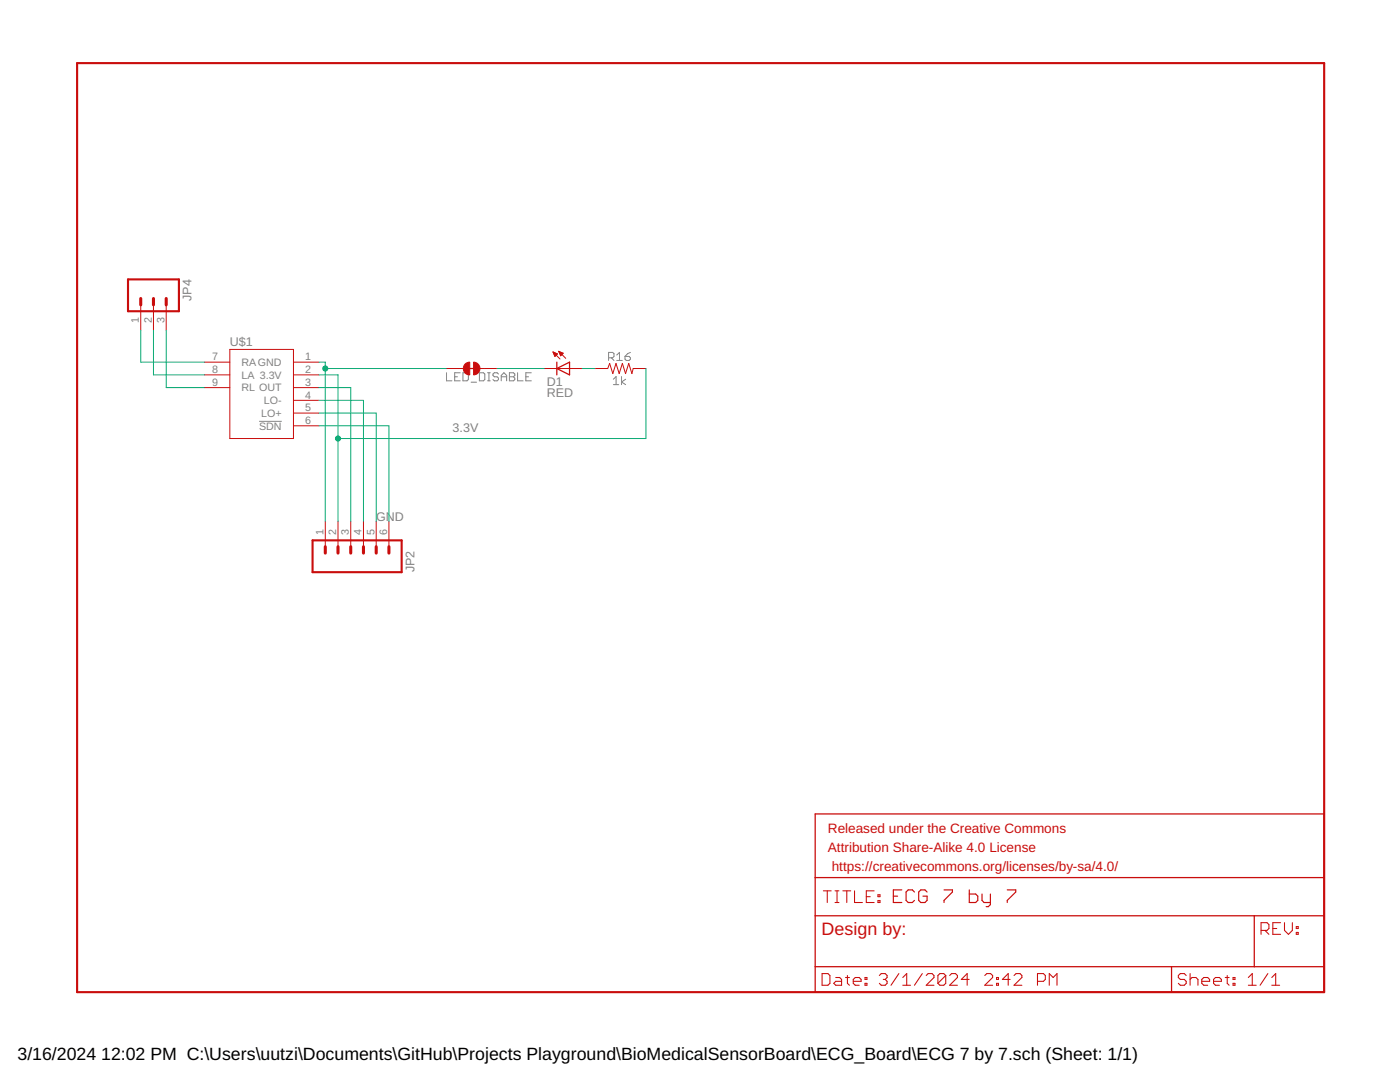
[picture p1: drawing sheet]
<?xml version="1.0" encoding="utf-8"?>
<!DOCTYPE eagle SYSTEM "eagle.dtd">
<!--
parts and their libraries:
SparkFun-Connectors: Licensing: CC v3.0 Share-Alike You are welcome to use this library for commercial purposes.
SparkFun-Jumpers: Licensing: Creative Commons ShareAlike 4.0 International - https://creativecommons.org/licenses/by-sa/4.0
-->
<eagle version="9.6.2">
<drawing>
<settings>
<setting alwaysvectorfont="no"/>
<setting keepoldvectorfont="yes"/>
<setting verticaltext="up"/>
</settings>
<grid distance="0.05" unitdist="inch" unit="inch" style="lines" multiple="1" display="no" altdistance="0.01" altunitdist="inch" altunit="inch"/>
<schematic xreflabel="%F%N/%S.%C%R" xrefpart="/%S.%C%R">
<libraries>
<library name="SparkFun-Connectors">
<symbols>
<symbol name="M06">
<wire x1="1.27" y1="-7.62" x2="-5.08" y2="-7.62" width="0.4064" layer="94"/>
<wire x1="-1.27" y1="0" x2="0" y2="0" width="0.6096" layer="94"/>
<wire x1="-1.27" y1="-2.54" x2="0" y2="-2.54" width="0.6096" layer="94"/>
<wire x1="-1.27" y1="-5.08" x2="0" y2="-5.08" width="0.6096" layer="94"/>
<wire x1="-5.08" y1="10.16" x2="-5.08" y2="-7.62" width="0.4064" layer="94"/>
<wire x1="1.27" y1="-7.62" x2="1.27" y2="10.16" width="0.4064" layer="94"/>
<wire x1="-5.08" y1="10.16" x2="1.27" y2="10.16" width="0.4064" layer="94"/>
<wire x1="-1.27" y1="5.08" x2="0" y2="5.08" width="0.6096" layer="94"/>
<wire x1="-1.27" y1="2.54" x2="0" y2="2.54" width="0.6096" layer="94"/>
<wire x1="-1.27" y1="7.62" x2="0" y2="7.62" width="0.6096" layer="94"/>
<text x="-5.08" y="-10.16" size="1.778" layer="96">&gt;VALUE</text>
<text x="-5.08" y="10.922" size="1.778" layer="95">&gt;NAME</text>
<pin name="1" x="5.08" y="-5.08" visible="pad" length="middle" direction="pas" swaplevel="1" rot="R180"/>
<pin name="2" x="5.08" y="-2.54" visible="pad" length="middle" direction="pas" swaplevel="1" rot="R180"/>
<pin name="3" x="5.08" y="0" visible="pad" length="middle" direction="pas" swaplevel="1" rot="R180"/>
<pin name="4" x="5.08" y="2.54" visible="pad" length="middle" direction="pas" swaplevel="1" rot="R180"/>
<pin name="5" x="5.08" y="5.08" visible="pad" length="middle" direction="pas" swaplevel="1" rot="R180"/>
<pin name="6" x="5.08" y="7.62" visible="pad" length="middle" direction="pas" swaplevel="1" rot="R180"/>
</symbol>
<symbol name="M03">
<wire x1="3.81" y1="-5.08" x2="-2.54" y2="-5.08" width="0.4064" layer="94"/>
<wire x1="1.27" y1="2.54" x2="2.54" y2="2.54" width="0.6096" layer="94"/>
<wire x1="1.27" y1="0" x2="2.54" y2="0" width="0.6096" layer="94"/>
<wire x1="1.27" y1="-2.54" x2="2.54" y2="-2.54" width="0.6096" layer="94"/>
<wire x1="-2.54" y1="5.08" x2="-2.54" y2="-5.08" width="0.4064" layer="94"/>
<wire x1="3.81" y1="-5.08" x2="3.81" y2="5.08" width="0.4064" layer="94"/>
<wire x1="-2.54" y1="5.08" x2="3.81" y2="5.08" width="0.4064" layer="94"/>
<text x="-2.54" y="-7.62" size="1.778" layer="96">&gt;VALUE</text>
<text x="-2.54" y="5.842" size="1.778" layer="95">&gt;NAME</text>
<pin name="1" x="7.62" y="-2.54" visible="pad" length="middle" direction="pas" swaplevel="1" rot="R180"/>
<pin name="2" x="7.62" y="0" visible="pad" length="middle" direction="pas" swaplevel="1" rot="R180"/>
<pin name="3" x="7.62" y="2.54" visible="pad" length="middle" direction="pas" swaplevel="1" rot="R180"/>
</symbol>
</symbols>
<devicesets>
<deviceset name="M06" prefix="JP" uservalue="yes">
<gates>
<gate name="G$1" symbol="M06" x="-2.54" y="0"/>
</gates>
<devices>
<device name="SIP" package="1X06">
<connects>
<connect gate="G$1" pin="1" pad="1"/>
<connect gate="G$1" pin="2" pad="2"/>
<connect gate="G$1" pin="3" pad="3"/>
<connect gate="G$1" pin="4" pad="4"/>
<connect gate="G$1" pin="5" pad="5"/>
<connect gate="G$1" pin="6" pad="6"/>
</connects>
<technologies>
<technology name=""/>
</technologies>
</device>
<device name="POLAR" package="MOLEX-1X6">
<connects>
<connect gate="G$1" pin="1" pad="1"/>
<connect gate="G$1" pin="2" pad="2"/>
<connect gate="G$1" pin="3" pad="3"/>
<connect gate="G$1" pin="4" pad="4"/>
<connect gate="G$1" pin="5" pad="5"/>
<connect gate="G$1" pin="6" pad="6"/>
</connects>
<technologies>
<technology name=""/>
</technologies>
</device>
<device name="RA" package="MOLEX-1X6-RA">
<connects>
<connect gate="G$1" pin="1" pad="1"/>
<connect gate="G$1" pin="2" pad="2"/>
<connect gate="G$1" pin="3" pad="3"/>
<connect gate="G$1" pin="4" pad="4"/>
<connect gate="G$1" pin="5" pad="5"/>
<connect gate="G$1" pin="6" pad="6"/>
</connects>
<technologies>
<technology name=""/>
</technologies>
</device>
<device name="SMD" package="1X06-SMD">
<connects>
<connect gate="G$1" pin="1" pad="1"/>
<connect gate="G$1" pin="2" pad="2"/>
<connect gate="G$1" pin="3" pad="3"/>
<connect gate="G$1" pin="4" pad="4"/>
<connect gate="G$1" pin="5" pad="5"/>
<connect gate="G$1" pin="6" pad="6"/>
</connects>
<technologies>
<technology name=""/>
</technologies>
</device>
<device name="LOCK" package="1X06_LOCK">
<connects>
<connect gate="G$1" pin="1" pad="1"/>
<connect gate="G$1" pin="2" pad="2"/>
<connect gate="G$1" pin="3" pad="3"/>
<connect gate="G$1" pin="4" pad="4"/>
<connect gate="G$1" pin="5" pad="5"/>
<connect gate="G$1" pin="6" pad="6"/>
</connects>
<technologies>
<technology name=""/>
</technologies>
</device>
<device name="LOCK_LONGPADS" package="1X06_LOCK_LONGPADS">
<connects>
<connect gate="G$1" pin="1" pad="1"/>
<connect gate="G$1" pin="2" pad="2"/>
<connect gate="G$1" pin="3" pad="3"/>
<connect gate="G$1" pin="4" pad="4"/>
<connect gate="G$1" pin="5" pad="5"/>
<connect gate="G$1" pin="6" pad="6"/>
</connects>
<technologies>
<technology name=""/>
</technologies>
</device>
<device name="POLAR_LOCK" package="MOLEX-1X6_LOCK">
<connects>
<connect gate="G$1" pin="1" pad="1"/>
<connect gate="G$1" pin="2" pad="2"/>
<connect gate="G$1" pin="3" pad="3"/>
<connect gate="G$1" pin="4" pad="4"/>
<connect gate="G$1" pin="5" pad="5"/>
<connect gate="G$1" pin="6" pad="6"/>
</connects>
<technologies>
<technology name=""/>
</technologies>
</device>
<device name="RA_LOCK" package="MOLEX-1X6-RA_LOCK">
<connects>
<connect gate="G$1" pin="1" pad="1"/>
<connect gate="G$1" pin="2" pad="2"/>
<connect gate="G$1" pin="3" pad="3"/>
<connect gate="G$1" pin="4" pad="4"/>
<connect gate="G$1" pin="5" pad="5"/>
<connect gate="G$1" pin="6" pad="6"/>
</connects>
<technologies>
<technology name=""/>
</technologies>
</device>
<device name="SIP_LOCK" package="1X06-SIP_LOCK">
<connects>
<connect gate="G$1" pin="1" pad="1"/>
<connect gate="G$1" pin="2" pad="2"/>
<connect gate="G$1" pin="3" pad="3"/>
<connect gate="G$1" pin="4" pad="4"/>
<connect gate="G$1" pin="5" pad="5"/>
<connect gate="G$1" pin="6" pad="6"/>
</connects>
<technologies>
<technology name=""/>
</technologies>
</device>
<device name="FEMALE_LOCK" package="1X06_FEMALE_LOCK.010">
<connects>
<connect gate="G$1" pin="1" pad="1"/>
<connect gate="G$1" pin="2" pad="2"/>
<connect gate="G$1" pin="3" pad="3"/>
<connect gate="G$1" pin="4" pad="4"/>
<connect gate="G$1" pin="5" pad="5"/>
<connect gate="G$1" pin="6" pad="6"/>
</connects>
<technologies>
<technology name=""/>
</technologies>
</device>
<device name="LONGPADS" package="1X06_LONGPADS">
<connects>
<connect gate="G$1" pin="1" pad="1"/>
<connect gate="G$1" pin="2" pad="2"/>
<connect gate="G$1" pin="3" pad="3"/>
<connect gate="G$1" pin="4" pad="4"/>
<connect gate="G$1" pin="5" pad="5"/>
<connect gate="G$1" pin="6" pad="6"/>
</connects>
<technologies>
<technology name=""/>
</technologies>
</device>
<device name="1X06-SMD_EDGE_FEMALE" package="1X06-SMD_EDGE">
<connects>
<connect gate="G$1" pin="1" pad="1"/>
<connect gate="G$1" pin="2" pad="2"/>
<connect gate="G$1" pin="3" pad="3"/>
<connect gate="G$1" pin="4" pad="4"/>
<connect gate="G$1" pin="5" pad="5"/>
<connect gate="G$1" pin="6" pad="6"/>
</connects>
<technologies>
<technology name=""/>
</technologies>
</device>
<device name="3.5MM-6" package="SCREWTERMINAL-3.5MM-6">
<connects>
<connect gate="G$1" pin="1" pad="1"/>
<connect gate="G$1" pin="2" pad="2"/>
<connect gate="G$1" pin="3" pad="3"/>
<connect gate="G$1" pin="4" pad="4"/>
<connect gate="G$1" pin="5" pad="5"/>
<connect gate="G$1" pin="6" pad="6"/>
</connects>
<technologies>
<technology name=""/>
</technologies>
</device>
<device name="SMDF" package="1X06-SMD-FEMALE">
<connects>
<connect gate="G$1" pin="1" pad="1"/>
<connect gate="G$1" pin="2" pad="2"/>
<connect gate="G$1" pin="3" pad="3"/>
<connect gate="G$1" pin="4" pad="4"/>
<connect gate="G$1" pin="5" pad="5"/>
<connect gate="G$1" pin="6" pad="6"/>
</connects>
<technologies>
<technology name=""/>
</technologies>
</device>
<device name="SMD-FEMALE-V2" package="1X06-SMD-FEMALE-V2">
<connects>
<connect gate="G$1" pin="1" pad="1"/>
<connect gate="G$1" pin="2" pad="2"/>
<connect gate="G$1" pin="3" pad="3"/>
<connect gate="G$1" pin="4" pad="4"/>
<connect gate="G$1" pin="5" pad="5"/>
<connect gate="G$1" pin="6" pad="6"/>
</connects>
<technologies>
<technology name=""/>
</technologies>
</device>
<device name="POGOPIN_HOLES_ONLY" package="1X06_HOLES_ONLY">
<connects>
<connect gate="G$1" pin="1" pad="1"/>
<connect gate="G$1" pin="2" pad="2"/>
<connect gate="G$1" pin="3" pad="3"/>
<connect gate="G$1" pin="4" pad="4"/>
<connect gate="G$1" pin="5" pad="5"/>
<connect gate="G$1" pin="6" pad="6"/>
</connects>
<technologies>
<technology name=""/>
</technologies>
</device>
<device name="SMD-STRAIGHT" package="1X06_SMD_STRAIGHT">
<connects>
<connect gate="G$1" pin="1" pad="1"/>
<connect gate="G$1" pin="2" pad="2"/>
<connect gate="G$1" pin="3" pad="3"/>
<connect gate="G$1" pin="4" pad="4"/>
<connect gate="G$1" pin="5" pad="5"/>
<connect gate="G$1" pin="6" pad="6"/>
</connects>
<technologies>
<technology name=""/>
</technologies>
</device>
<device name="SMD-STRAIGHT-ALT" package="1X06_SMD_STRAIGHT_ALT">
<connects>
<connect gate="G$1" pin="1" pad="1"/>
<connect gate="G$1" pin="2" pad="2"/>
<connect gate="G$1" pin="3" pad="3"/>
<connect gate="G$1" pin="4" pad="4"/>
<connect gate="G$1" pin="5" pad="5"/>
<connect gate="G$1" pin="6" pad="6"/>
</connects>
<technologies>
<technology name=""/>
</technologies>
</device>
<device name="SMD-STRAIGHT-COMBO" package="1X06_SMD_STRAIGHT_COMBO">
<connects>
<connect gate="G$1" pin="1" pad="1"/>
<connect gate="G$1" pin="2" pad="2"/>
<connect gate="G$1" pin="3" pad="3"/>
<connect gate="G$1" pin="4" pad="4"/>
<connect gate="G$1" pin="5" pad="5"/>
<connect gate="G$1" pin="6" pad="6"/>
</connects>
<technologies>
<technology name=""/>
</technologies>
</device>
<device name="VERNIER-ANALOG" package="BTA">
<connects>
<connect gate="G$1" pin="1" pad="1"/>
<connect gate="G$1" pin="2" pad="2"/>
<connect gate="G$1" pin="3" pad="3"/>
<connect gate="G$1" pin="4" pad="4"/>
<connect gate="G$1" pin="5" pad="5"/>
<connect gate="G$1" pin="6" pad="6"/>
</connects>
<technologies>
<technology name=""/>
</technologies>
</device>
<device name="VERNIER-DIGITAL" package="BTD">
<connects>
<connect gate="G$1" pin="1" pad="1"/>
<connect gate="G$1" pin="2" pad="2"/>
<connect gate="G$1" pin="3" pad="3"/>
<connect gate="G$1" pin="4" pad="4"/>
<connect gate="G$1" pin="5" pad="5"/>
<connect gate="G$1" pin="6" pad="6"/>
</connects>
<technologies>
<technology name=""/>
</technologies>
</device>
<device name="SMD_MALE" package="1X06_SMD_MALE">
<connects>
<connect gate="G$1" pin="1" pad="1"/>
<connect gate="G$1" pin="2" pad="2"/>
<connect gate="G$1" pin="3" pad="3"/>
<connect gate="G$1" pin="4" pad="4"/>
<connect gate="G$1" pin="5" pad="5"/>
<connect gate="G$1" pin="6" pad="6"/>
</connects>
<technologies>
<technology name="">
<attribute name="PROD_ID" value="CONN-11293"/>
</technology>
</technologies>
</device>
<device name="SMD-1MM" package="1X06-1MM">
<connects>
<connect gate="G$1" pin="1" pad="1"/>
<connect gate="G$1" pin="2" pad="2"/>
<connect gate="G$1" pin="3" pad="3"/>
<connect gate="G$1" pin="4" pad="4"/>
<connect gate="G$1" pin="5" pad="5"/>
<connect gate="G$1" pin="6" pad="6"/>
</connects>
<technologies>
<technology name=""/>
</technologies>
</device>
</devices>
</deviceset>
<deviceset name="M03" prefix="JP" uservalue="yes">
<gates>
<gate name="G$1" symbol="M03" x="-2.54" y="0"/>
</gates>
<devices>
<device name="PTH" package="1X03">
<connects>
<connect gate="G$1" pin="1" pad="1"/>
<connect gate="G$1" pin="2" pad="2"/>
<connect gate="G$1" pin="3" pad="3"/>
</connects>
<technologies>
<technology name=""/>
</technologies>
</device>
<device name="POLAR" package="MOLEX-1X3">
<connects>
<connect gate="G$1" pin="1" pad="1"/>
<connect gate="G$1" pin="2" pad="2"/>
<connect gate="G$1" pin="3" pad="3"/>
</connects>
<technologies>
<technology name=""/>
</technologies>
</device>
<device name="SCREW" package="SCREWTERMINAL-3.5MM-3">
<connects>
<connect gate="G$1" pin="1" pad="1"/>
<connect gate="G$1" pin="2" pad="2"/>
<connect gate="G$1" pin="3" pad="3"/>
</connects>
<technologies>
<technology name=""/>
</technologies>
</device>
<device name="LOCK" package="1X03_LOCK">
<connects>
<connect gate="G$1" pin="1" pad="1"/>
<connect gate="G$1" pin="2" pad="2"/>
<connect gate="G$1" pin="3" pad="3"/>
</connects>
<technologies>
<technology name=""/>
</technologies>
</device>
<device name="LOCK_LONGPADS" package="1X03_LOCK_LONGPADS">
<connects>
<connect gate="G$1" pin="1" pad="1"/>
<connect gate="G$1" pin="2" pad="2"/>
<connect gate="G$1" pin="3" pad="3"/>
</connects>
<technologies>
<technology name=""/>
</technologies>
</device>
<device name="POLAR_LOCK" package="MOLEX-1X3_LOCK">
<connects>
<connect gate="G$1" pin="1" pad="1"/>
<connect gate="G$1" pin="2" pad="2"/>
<connect gate="G$1" pin="3" pad="3"/>
</connects>
<technologies>
<technology name=""/>
</technologies>
</device>
<device name="SCREW_LOCK" package="SCREWTERMINAL-3.5MM-3_LOCK.007S">
<connects>
<connect gate="G$1" pin="1" pad="1"/>
<connect gate="G$1" pin="2" pad="2"/>
<connect gate="G$1" pin="3" pad="3"/>
</connects>
<technologies>
<technology name=""/>
</technologies>
</device>
<device name="1X03_NO_SILK" package="1X03_NO_SILK">
<connects>
<connect gate="G$1" pin="1" pad="1"/>
<connect gate="G$1" pin="2" pad="2"/>
<connect gate="G$1" pin="3" pad="3"/>
</connects>
<technologies>
<technology name=""/>
</technologies>
</device>
<device name="LONGPADS" package="1X03_LONGPADS">
<connects>
<connect gate="G$1" pin="1" pad="1"/>
<connect gate="G$1" pin="2" pad="2"/>
<connect gate="G$1" pin="3" pad="3"/>
</connects>
<technologies>
<technology name=""/>
</technologies>
</device>
<device name="JST-PTH" package="JST-3-PTH">
<connects>
<connect gate="G$1" pin="1" pad="1"/>
<connect gate="G$1" pin="2" pad="2"/>
<connect gate="G$1" pin="3" pad="3"/>
</connects>
<technologies>
<technology name="">
<attribute name="SKU" value="PRT-09915" constant="no"/>
</technology>
</technologies>
</device>
<device name="POGO_PIN_HOLES_ONLY" package="1X03_PP_HOLES_ONLY">
<connects>
<connect gate="G$1" pin="1" pad="1"/>
<connect gate="G$1" pin="2" pad="2"/>
<connect gate="G$1" pin="3" pad="3"/>
</connects>
<technologies>
<technology name=""/>
</technologies>
</device>
<device name="-SCREW-5MM" package="SCREWTERMINAL-5MM-3">
<connects>
<connect gate="G$1" pin="1" pad="1"/>
<connect gate="G$1" pin="2" pad="2"/>
<connect gate="G$1" pin="3" pad="3"/>
</connects>
<technologies>
<technology name=""/>
</technologies>
</device>
<device name="LOCK_NO_SILK" package="1X03_LOCK_NO_SILK">
<connects>
<connect gate="G$1" pin="1" pad="1"/>
<connect gate="G$1" pin="2" pad="2"/>
<connect gate="G$1" pin="3" pad="3"/>
</connects>
<technologies>
<technology name=""/>
</technologies>
</device>
<device name="JST-SMD" package="JST-3-SMD">
<connects>
<connect gate="G$1" pin="1" pad="1"/>
<connect gate="G$1" pin="2" pad="2"/>
<connect gate="G$1" pin="3" pad="3"/>
</connects>
<technologies>
<technology name=""/>
</technologies>
</device>
<device name="SMD" package="1X03-1MM-RA">
<connects>
<connect gate="G$1" pin="1" pad="1"/>
<connect gate="G$1" pin="2" pad="2"/>
<connect gate="G$1" pin="3" pad="3"/>
</connects>
<technologies>
<technology name=""/>
</technologies>
</device>
<device name="SMD_RA_FEMALE" package="1X03_SMD_RA_FEMALE">
<connects>
<connect gate="G$1" pin="1" pad="1"/>
<connect gate="G$1" pin="2" pad="2"/>
<connect gate="G$1" pin="3" pad="3"/>
</connects>
<technologies>
<technology name="">
<attribute name="PROD_ID" value="CONN-10926"/>
<attribute name="VALUE" value="1x3 RA Female .1&quot;"/>
</technology>
</technologies>
</device>
<device name="SMD_RA_MALE" package="1X03_SMD_RA_MALE">
<connects>
<connect gate="G$1" pin="1" pad="1"/>
<connect gate="G$1" pin="2" pad="2"/>
<connect gate="G$1" pin="3" pad="3"/>
</connects>
<technologies>
<technology name="">
<attribute name="PROD_ID" value="CONN-10925"/>
</technology>
</technologies>
</device>
<device name="SMD_RA_MALE_POST" package="1X03_SMD_RA_MALE_POST">
<connects>
<connect gate="G$1" pin="1" pad="1"/>
<connect gate="G$1" pin="2" pad="2"/>
<connect gate="G$1" pin="3" pad="3"/>
</connects>
<technologies>
<technology name=""/>
</technologies>
</device>
<device name="JST-PTH-VERT" package="JST-3-PTH-VERT">
<connects>
<connect gate="G$1" pin="1" pad="1"/>
<connect gate="G$1" pin="2" pad="2"/>
<connect gate="G$1" pin="3" pad="3"/>
</connects>
<technologies>
<technology name=""/>
</technologies>
</device>
</devices>
</deviceset>
</devicesets>
</library>
<library name="SparkFun-Jumpers">
<symbols>
<symbol name="SMT-JUMPER_2_NC_TRACE">
<wire x1="0.381" y1="0.635" x2="1.016" y2="0" width="1.27" layer="94" curve="-90" cap="flat"/>
<wire x1="1.016" y1="0" x2="0.381" y2="-0.635" width="1.27" layer="94" curve="-90" cap="flat"/>
<wire x1="-0.381" y1="-0.635" x2="-0.381" y2="0.635" width="1.27" layer="94" curve="-180" cap="flat"/>
<wire x1="2.54" y1="0" x2="1.651" y2="0" width="0.1524" layer="94"/>
<wire x1="-2.54" y1="0" x2="-1.651" y2="0" width="0.1524" layer="94"/>
<wire x1="-0.762" y1="0" x2="1.016" y2="0" width="0.254" layer="94"/>
<text x="-2.54" y="2.54" size="1.778" layer="95" font="vector">&gt;NAME</text>
<text x="-2.54" y="-2.54" size="1.778" layer="96" font="vector" align="top-left">&gt;VALUE</text>
<pin name="2" x="5.08" y="0" visible="off" length="short" direction="pas" swaplevel="1" rot="R180"/>
<pin name="1" x="-5.08" y="0" visible="off" length="short" direction="pas" swaplevel="1"/>
</symbol>
</symbols>
<devicesets>
<deviceset name="JUMPER-SMT_2_NC_TRACE" prefix="JP">
<gates>
<gate name="G$1" symbol="SMT-JUMPER_2_NC_TRACE" x="0" y="0"/>
</gates>
<devices>
<device name="_NO-SILK" package="SMT-JUMPER_2_NC_TRACE_NO-SILK">
<connects>
<connect gate="G$1" pin="1" pad="1"/>
<connect gate="G$1" pin="2" pad="2"/>
</connects>
<package3dinstances>
<package3dinstance package3d_urn="urn:adsk.eagle:package:39286/1"/>
</package3dinstances>
<technologies>
<technology name=""/>
</technologies>
</device>
<device name="_SILK" package="SMT-JUMPER_2_NC_TRACE_SILK">
<connects>
<connect gate="G$1" pin="1" pad="1"/>
<connect gate="G$1" pin="2" pad="2"/>
</connects>
<package3dinstances>
<package3dinstance package3d_urn="urn:adsk.eagle:package:39281/1"/>
</package3dinstances>
<technologies>
<technology name=""/>
</technologies>
</device>
</devices>
</deviceset>
</devicesets>
</library>
<library name="SparkFun-Resistors">
<symbols>
<symbol name="RESISTOR">
<wire x1="-2.54" y1="0" x2="-2.159" y2="1.016" width="0.1524" layer="94"/>
<wire x1="-2.159" y1="1.016" x2="-1.524" y2="-1.016" width="0.1524" layer="94"/>
<wire x1="-1.524" y1="-1.016" x2="-0.889" y2="1.016" width="0.1524" layer="94"/>
<wire x1="-0.889" y1="1.016" x2="-0.254" y2="-1.016" width="0.1524" layer="94"/>
<wire x1="-0.254" y1="-1.016" x2="0.381" y2="1.016" width="0.1524" layer="94"/>
<wire x1="0.381" y1="1.016" x2="1.016" y2="-1.016" width="0.1524" layer="94"/>
<wire x1="1.016" y1="-1.016" x2="1.651" y2="1.016" width="0.1524" layer="94"/>
<wire x1="1.651" y1="1.016" x2="2.286" y2="-1.016" width="0.1524" layer="94"/>
<wire x1="2.286" y1="-1.016" x2="2.54" y2="0" width="0.1524" layer="94"/>
<text x="0" y="1.524" size="1.778" layer="95" font="vector" align="bottom-center">&gt;NAME</text>
<text x="0" y="-1.524" size="1.778" layer="96" font="vector" align="top-center">&gt;VALUE</text>
<pin name="2" x="5.08" y="0" visible="off" length="short" direction="pas" swaplevel="1" rot="R180"/>
<pin name="1" x="-5.08" y="0" visible="off" length="short" direction="pas" swaplevel="1"/>
</symbol>
</symbols>
<devicesets>
<deviceset name="1KOHM" prefix="R">
<gates>
<gate name="G$1" symbol="RESISTOR" x="0" y="0"/>
</gates>
<devices>
<device name="-HORIZ-1/4W-1%" package="AXIAL-0.3">
<connects>
<connect gate="G$1" pin="1" pad="P$1"/>
<connect gate="G$1" pin="2" pad="P$2"/>
</connects>
<package3dinstances>
<package3dinstance package3d_urn="urn:adsk.eagle:package:39658/1"/>
</package3dinstances>
<technologies>
<technology name="">
<attribute name="PROD_ID" value="RES-12182"/>
<attribute name="VALUE" value="1k"/>
</technology>
</technologies>
</device>
<device name="-VERT-1/4W-1%" package="AXIAL-0.1">
<connects>
<connect gate="G$1" pin="1" pad="P$1"/>
<connect gate="G$1" pin="2" pad="P$2"/>
</connects>
<package3dinstances>
<package3dinstance package3d_urn="urn:adsk.eagle:package:39656/1"/>
</package3dinstances>
<technologies>
<technology name="">
<attribute name="PROD_ID" value="RES-12182"/>
<attribute name="VALUE" value="1k"/>
</technology>
</technologies>
</device>
<device name="-VERT_KIT-1/4W-1%" package="AXIAL-0.1-KIT">
<connects>
<connect gate="G$1" pin="1" pad="P$1"/>
<connect gate="G$1" pin="2" pad="P$2"/>
</connects>
<package3dinstances>
<package3dinstance package3d_urn="urn:adsk.eagle:package:39653/1"/>
</package3dinstances>
<technologies>
<technology name="">
<attribute name="PROD_ID" value="RES-12182"/>
<attribute name="VALUE" value="1k"/>
</technology>
</technologies>
</device>
<device name="-HORIZ_KIT-1/4W-1%" package="AXIAL-0.3-KIT">
<connects>
<connect gate="G$1" pin="1" pad="P$1"/>
<connect gate="G$1" pin="2" pad="P$2"/>
</connects>
<package3dinstances>
<package3dinstance package3d_urn="urn:adsk.eagle:package:39661/1"/>
</package3dinstances>
<technologies>
<technology name="">
<attribute name="PROD_ID" value="RES-12182"/>
<attribute name="VALUE" value="1k"/>
</technology>
</technologies>
</device>
<device name="-VERT-1/4W-5%" package="AXIAL-0.1">
<connects>
<connect gate="G$1" pin="1" pad="P$1"/>
<connect gate="G$1" pin="2" pad="P$2"/>
</connects>
<package3dinstances>
<package3dinstance package3d_urn="urn:adsk.eagle:package:39656/1"/>
</package3dinstances>
<technologies>
<technology name="">
<attribute name="PROD_ID" value="RES-08380"/>
<attribute name="VALUE" value="1k"/>
</technology>
</technologies>
</device>
<device name="-VERT_KIT-1/4W-5%" package="AXIAL-0.1-KIT">
<connects>
<connect gate="G$1" pin="1" pad="P$1"/>
<connect gate="G$1" pin="2" pad="P$2"/>
</connects>
<package3dinstances>
<package3dinstance package3d_urn="urn:adsk.eagle:package:39653/1"/>
</package3dinstances>
<technologies>
<technology name="">
<attribute name="PROD_ID" value="RES-08380"/>
<attribute name="VALUE" value="1k"/>
</technology>
</technologies>
</device>
<device name="-HORIZ-1/4W-5%" package="AXIAL-0.3">
<connects>
<connect gate="G$1" pin="1" pad="P$1"/>
<connect gate="G$1" pin="2" pad="P$2"/>
</connects>
<package3dinstances>
<package3dinstance package3d_urn="urn:adsk.eagle:package:39658/1"/>
</package3dinstances>
<technologies>
<technology name="">
<attribute name="PROD_ID" value="RES-08380"/>
<attribute name="VALUE" value="1k"/>
</technology>
</technologies>
</device>
<device name="-HORIZ_KIT-1/4W-5%" package="AXIAL-0.3-KIT">
<connects>
<connect gate="G$1" pin="1" pad="P$1"/>
<connect gate="G$1" pin="2" pad="P$2"/>
</connects>
<package3dinstances>
<package3dinstance package3d_urn="urn:adsk.eagle:package:39661/1"/>
</package3dinstances>
<technologies>
<technology name="">
<attribute name="PROD_ID" value="RES-08380"/>
<attribute name="VALUE" value="1k"/>
</technology>
</technologies>
</device>
<device name="-VERT-1/6W-5%" package="AXIAL-0.1">
<connects>
<connect gate="G$1" pin="1" pad="P$1"/>
<connect gate="G$1" pin="2" pad="P$2"/>
</connects>
<package3dinstances>
<package3dinstance package3d_urn="urn:adsk.eagle:package:39656/1"/>
</package3dinstances>
<technologies>
<technology name="">
<attribute name="PROD_ID" value="RES-09769"/>
<attribute name="VALUE" value="1k"/>
</technology>
</technologies>
</device>
<device name="-0603-1/10W-1%" package="0603">
<connects>
<connect gate="G$1" pin="1" pad="1"/>
<connect gate="G$1" pin="2" pad="2"/>
</connects>
<package3dinstances>
<package3dinstance package3d_urn="urn:adsk.eagle:package:39650/1"/>
</package3dinstances>
<technologies>
<technology name="">
<attribute name="PROD_ID" value="RES-07856"/>
<attribute name="VALUE" value="1k"/>
</technology>
</technologies>
</device>
</devices>
</deviceset>
</devicesets>
</library>
<library name="SparkFun-LED">
<symbols>
<symbol name="LED">
<wire x1="1.27" y1="0" x2="0" y2="-2.54" width="0.254" layer="94"/>
<wire x1="0" y1="-2.54" x2="-1.27" y2="0" width="0.254" layer="94"/>
<wire x1="1.27" y1="-2.54" x2="0" y2="-2.54" width="0.254" layer="94"/>
<wire x1="0" y1="-2.54" x2="-1.27" y2="-2.54" width="0.254" layer="94"/>
<wire x1="1.27" y1="0" x2="0" y2="0" width="0.254" layer="94"/>
<wire x1="0" y1="0" x2="-1.27" y2="0" width="0.254" layer="94"/>
<wire x1="0" y1="0" x2="0" y2="-2.54" width="0.1524" layer="94"/>
<wire x1="-2.032" y1="-0.762" x2="-3.429" y2="-2.159" width="0.1524" layer="94"/>
<wire x1="-1.905" y1="-1.905" x2="-3.302" y2="-3.302" width="0.1524" layer="94"/>
<text x="3.556" y="-4.572" size="1.778" layer="95" rot="R90">&gt;NAME</text>
<text x="5.715" y="-4.572" size="1.778" layer="96" rot="R90">&gt;VALUE</text>
<pin name="C" x="0" y="-5.08" visible="off" length="short" direction="pas" rot="R90"/>
<pin name="A" x="0" y="2.54" visible="off" length="short" direction="pas" rot="R270"/>
<polygon width="0.1524" layer="94">
<vertex x="-3.429" y="-2.159"/>
<vertex x="-3.048" y="-1.27"/>
<vertex x="-2.54" y="-1.778"/>
</polygon>
<polygon width="0.1524" layer="94">
<vertex x="-3.302" y="-3.302"/>
<vertex x="-2.921" y="-2.413"/>
<vertex x="-2.413" y="-2.921"/>
</polygon>
</symbol>
</symbols>
<devicesets>
<deviceset name="LED-RED" prefix="D" uservalue="yes">
<gates>
<gate name="G$1" symbol="LED" x="0" y="0"/>
</gates>
<devices>
<device name="0603" package="LED-0603">
<connects>
<connect gate="G$1" pin="A" pad="A"/>
<connect gate="G$1" pin="C" pad="C"/>
</connects>
<technologies>
<technology name="">
<attribute name="PROD_ID" value="DIO-00819"/>
<attribute name="VALUE" value="RED" constant="no"/>
</technology>
</technologies>
</device>
<device name="1206" package="LED-1206">
<connects>
<connect gate="G$1" pin="A" pad="A"/>
<connect gate="G$1" pin="C" pad="C"/>
</connects>
<technologies>
<technology name="">
<attribute name="PROD_ID" value="DIO-00809"/>
<attribute name="VALUE" value="RED" constant="no"/>
</technology>
</technologies>
</device>
<device name="LILYPAD" package="LED-1206">
<connects>
<connect gate="G$1" pin="A" pad="A"/>
<connect gate="G$1" pin="C" pad="C"/>
</connects>
<technologies>
<technology name="">
<attribute name="PROD_ID" value="DIO-09912"/>
<attribute name="VALUE" value="RED" constant="no"/>
</technology>
</technologies>
</device>
</devices>
</deviceset>
</devicesets>
</library>
<library name="SparkFun-Aesthetics">
<symbols>
<symbol name="FRAME-LETTER">
<wire x1="0" y1="185.42" x2="248.92" y2="185.42" width="0.4064" layer="94"/>
<wire x1="248.92" y1="185.42" x2="248.92" y2="0" width="0.4064" layer="94"/>
<wire x1="0" y1="185.42" x2="0" y2="0" width="0.4064" layer="94"/>
<wire x1="0" y1="0" x2="248.92" y2="0" width="0.4064" layer="94"/>
</symbol>
<symbol name="DOCFIELD">
<wire x1="0" y1="0" x2="71.12" y2="0" width="0.254" layer="94"/>
<wire x1="101.6" y1="15.24" x2="87.63" y2="15.24" width="0.254" layer="94"/>
<wire x1="0" y1="0" x2="0" y2="5.08" width="0.254" layer="94"/>
<wire x1="0" y1="5.08" x2="71.12" y2="5.08" width="0.254" layer="94"/>
<wire x1="0" y1="5.08" x2="0" y2="15.24" width="0.254" layer="94"/>
<wire x1="101.6" y1="15.24" x2="101.6" y2="5.08" width="0.254" layer="94"/>
<wire x1="71.12" y1="5.08" x2="71.12" y2="0" width="0.254" layer="94"/>
<wire x1="71.12" y1="5.08" x2="87.63" y2="5.08" width="0.254" layer="94"/>
<wire x1="71.12" y1="0" x2="101.6" y2="0" width="0.254" layer="94"/>
<wire x1="87.63" y1="15.24" x2="87.63" y2="5.08" width="0.254" layer="94"/>
<wire x1="87.63" y1="15.24" x2="0" y2="15.24" width="0.254" layer="94"/>
<wire x1="87.63" y1="5.08" x2="101.6" y2="5.08" width="0.254" layer="94"/>
<wire x1="101.6" y1="5.08" x2="101.6" y2="0" width="0.254" layer="94"/>
<wire x1="0" y1="15.24" x2="0" y2="22.86" width="0.254" layer="94"/>
<wire x1="101.6" y1="35.56" x2="0" y2="35.56" width="0.254" layer="94"/>
<wire x1="101.6" y1="35.56" x2="101.6" y2="22.86" width="0.254" layer="94"/>
<wire x1="0" y1="22.86" x2="101.6" y2="22.86" width="0.254" layer="94"/>
<wire x1="0" y1="22.86" x2="0" y2="35.56" width="0.254" layer="94"/>
<wire x1="101.6" y1="22.86" x2="101.6" y2="15.24" width="0.254" layer="94"/>
<text x="1.27" y="1.27" size="2.54" layer="94" font="vector">Date:</text>
<text x="12.7" y="1.27" size="2.54" layer="94" font="vector">&gt;LAST_DATE_TIME</text>
<text x="72.39" y="1.27" size="2.54" layer="94" font="vector">Sheet:</text>
<text x="86.36" y="1.27" size="2.54" layer="94" font="vector">&gt;SHEET</text>
<text x="88.9" y="11.43" size="2.54" layer="94" font="vector">REV:</text>
<text x="1.524" y="17.78" size="2.54" layer="94" font="vector">TITLE:</text>
<text x="15.494" y="17.78" size="2.7432" layer="94" font="vector">&gt;DRAWING_NAME</text>
<text x="2.54" y="31.75" size="1.9304" layer="94">Released under the Creative Commons</text>
<text x="2.54" y="27.94" size="1.9304" layer="94">Attribution Share-Alike 4.0 License</text>
<text x="2.54" y="24.13" size="1.9304" layer="94"> https://creativecommons.org/licenses/by-sa/4.0/</text>
<text x="1.27" y="11.43" size="2.54" layer="94">Design by:</text>
</symbol>
</symbols>
<devicesets>
<deviceset name="FRAME-LETTER" prefix="FRAME">
<gates>
<gate name="G$1" symbol="FRAME-LETTER" x="0" y="0"/>
<gate name="V" symbol="DOCFIELD" x="147.32" y="0" addlevel="must"/>
</gates>
<devices>
<device name="" package="CREATIVE_COMMONS">
<package3dinstances>
<package3dinstance package3d_urn="urn:adsk.eagle:package:37121/1"/>
</package3dinstances>
<technologies>
<technology name=""/>
</technologies>
</device>
<device name="NO_PACKAGE" package="DUMMY">
<package3dinstances>
<package3dinstance package3d_urn="urn:adsk.eagle:package:37104/1"/>
</package3dinstances>
<technologies>
<technology name="">
<attribute name="DESIGNER" value="Nobody" constant="no"/>
<attribute name="VERSION" value="v01" constant="no"/>
</technology>
</technologies>
</device>
</devices>
</deviceset>
</devicesets>
</library>
<library name="SPARK_ECG">
<symbols>
<symbol name="SPARK_ECG">
<pin name="RA" x="-30.48" y="15.24" length="middle" direction="in"/>
<pin name="LA" x="-30.48" y="12.7" length="middle" direction="in"/>
<pin name="RL" x="-30.48" y="10.16" length="middle" direction="in"/>
<pin name="GND" x="-7.62" y="15.24" length="middle" direction="pwr" rot="R180"/>
<pin name="3.3V" x="-7.62" y="12.7" length="middle" direction="pwr" rot="R180"/>
<pin name="OUT" x="-7.62" y="10.16" length="middle" direction="out" rot="R180"/>
<pin name="LO-" x="-7.62" y="7.62" length="middle" direction="out" rot="R180"/>
<pin name="LO+" x="-7.62" y="5.08" length="middle" direction="out" rot="R180"/>
<pin name="!SDN" x="-7.62" y="2.54" length="middle" rot="R180"/>
<wire x1="-25.4" y1="17.78" x2="-12.7" y2="17.78" width="0.1524" layer="94"/>
<wire x1="-12.7" y1="17.78" x2="-12.7" y2="0" width="0.1524" layer="94"/>
<wire x1="-12.7" y1="0" x2="-25.4" y2="0" width="0.1524" layer="94"/>
<wire x1="-25.4" y1="0" x2="-25.4" y2="17.78" width="0.1524" layer="94"/>
<text x="-25.4" y="18.542" size="1.778" layer="95">&gt;NAME</text>
<text x="-25.4" y="-2.54" size="1.778" layer="96">&gt;VALUE</text>
</symbol>
</symbols>
<devicesets>
<deviceset name="SPARK_ECG" uservalue="yes">
<gates>
<gate name="G$1" symbol="SPARK_ECG" x="33.02" y="0"/>
</gates>
<devices>
<device name="" package="SPARK_ECG">
<connects>
<connect gate="G$1" pin="!SDN" pad="6"/>
<connect gate="G$1" pin="3.3V" pad="2"/>
<connect gate="G$1" pin="GND" pad="1"/>
<connect gate="G$1" pin="LA" pad="8"/>
<connect gate="G$1" pin="LO+" pad="5"/>
<connect gate="G$1" pin="LO-" pad="4"/>
<connect gate="G$1" pin="OUT" pad="3"/>
<connect gate="G$1" pin="RA" pad="7"/>
<connect gate="G$1" pin="RL" pad="9"/>
</connects>
<technologies>
<technology name=""/>
</technologies>
</device>
</devices>
</deviceset>
</devicesets>
</library>
</libraries>
<attributes>
</attributes>
<variantdefs>
</variantdefs>
<classes>
<class number="0" name="default" width="0" drill="0">
</class>
</classes>
<parts>
<part name="JP2" library="SparkFun-Connectors" deviceset="M06" device="SIP"/>
<part name="JP4" library="SparkFun-Connectors" deviceset="M03" device="PTH"/>
<part name="R16" library="SparkFun-Resistors" deviceset="1KOHM" device="-0603-1/10W-1%" package3d_urn="urn:adsk.eagle:package:39650/1" value="1k"/>
<part name="D1" library="SparkFun-LED" deviceset="LED-RED" device="0603" value="RED"/>
<part name="LED_DISABLE" library="SparkFun-Jumpers" deviceset="JUMPER-SMT_2_NC_TRACE" device="_SILK" package3d_urn="urn:adsk.eagle:package:39281/1"/>
<part name="FRAME1" library="SparkFun-Aesthetics" deviceset="FRAME-LETTER" device="NO_PACKAGE" package3d_urn="urn:adsk.eagle:package:37104/1"/>
<part name="U$1" library="SPARK_ECG" deviceset="SPARK_ECG" device=""/>
</parts>
<sheets>
<sheet>
<plain>
</plain>
<instances>
<instance part="JP2" gate="G$1" x="49.53" y="86.36" smashed="yes" rot="MR90">
<attribute name="VALUE" x="39.37" y="81.28" size="1.778" layer="96" rot="MR90"/>
<attribute name="NAME" x="60.452" y="81.28" size="1.778" layer="95" rot="MR90"/>
</instance>
<instance part="JP4" gate="G$1" x="10.16" y="137.16" smashed="yes" rot="R270">
<attribute name="VALUE" x="2.54" y="139.7" size="1.778" layer="96" rot="R270"/>
<attribute name="NAME" x="16.002" y="139.7" size="1.778" layer="95" rot="R270"/>
</instance>
<instance part="R16" gate="G$1" x="103.378" y="121.92" smashed="yes">
<attribute name="NAME" x="103.378" y="123.444" size="1.778" layer="95" font="vector" align="bottom-center"/>
<attribute name="VALUE" x="103.378" y="120.396" size="1.778" layer="96" font="vector" align="top-center"/>
</instance>
<instance part="D1" gate="G$1" x="93.218" y="121.92" smashed="yes" rot="R270">
<attribute name="NAME" x="88.646" y="118.364" size="1.778" layer="95"/>
<attribute name="VALUE" x="88.646" y="116.205" size="1.778" layer="96"/>
</instance>
<instance part="LED_DISABLE" gate="G$1" x="73.66" y="121.92" smashed="yes">
<attribute name="NAME" x="68.58" y="119.38" size="1.778" layer="95" font="vector"/>
<attribute name="VALUE" x="71.12" y="119.38" size="1.778" layer="96" font="vector" align="top-left" display="off"/>
</instance>
<instance part="FRAME1" gate="G$1" x="-5.08" y="-2.54" smashed="yes"/>
<instance part="FRAME1" gate="V" x="142.24" y="-2.54" smashed="yes">
<attribute name="LAST_DATE_TIME" x="154.94" y="-1.27" size="2.54" layer="94" font="vector"/>
<attribute name="SHEET" x="228.6" y="-1.27" size="2.54" layer="94" font="vector"/>
<attribute name="DRAWING_NAME" x="157.734" y="15.24" size="2.7432" layer="94" font="vector"/>
</instance>
<instance part="U$1" gate="G$1" x="50.8" y="107.95" smashed="yes">
<attribute name="NAME" x="25.4" y="126.492" size="1.778" layer="95"/>
<attribute name="VALUE" x="25.4" y="105.41" size="1.778" layer="96"/>
</instance>
</instances>
<busses>
</busses>
<nets>
<net name="N$4" class="0">
<segment>
<pinref part="JP2" gate="G$1" pin="6"/>
<pinref part="U$1" gate="G$1" pin="!SDN"/>
<wire x1="43.18" y1="110.49" x2="57.15" y2="110.49" width="0.1524" layer="91"/>
<wire x1="57.15" y1="110.49" x2="57.15" y2="91.44" width="0.1524" layer="91"/>
</segment>
</net>
<net name="N$5" class="0">
<segment>
<pinref part="JP2" gate="G$1" pin="5"/>
<pinref part="U$1" gate="G$1" pin="LO+"/>
<wire x1="43.18" y1="113.03" x2="54.61" y2="113.03" width="0.1524" layer="91"/>
<wire x1="54.61" y1="113.03" x2="54.61" y2="91.44" width="0.1524" layer="91"/>
</segment>
</net>
<net name="N$6" class="0">
<segment>
<pinref part="JP2" gate="G$1" pin="4"/>
<pinref part="U$1" gate="G$1" pin="LO-"/>
<wire x1="43.18" y1="115.57" x2="52.07" y2="115.57" width="0.1524" layer="91"/>
<wire x1="52.07" y1="115.57" x2="52.07" y2="91.44" width="0.1524" layer="91"/>
</segment>
</net>
<net name="N$7" class="0">
<segment>
<pinref part="JP2" gate="G$1" pin="3"/>
<pinref part="U$1" gate="G$1" pin="OUT"/>
<wire x1="43.18" y1="118.11" x2="49.53" y2="118.11" width="0.1524" layer="91"/>
<wire x1="49.53" y1="118.11" x2="49.53" y2="91.44" width="0.1524" layer="91"/>
</segment>
</net>
<net name="3.3V" class="0">
<segment>
<pinref part="JP2" gate="G$1" pin="2"/>
<wire x1="46.99" y1="107.95" x2="46.99" y2="91.44" width="0.1524" layer="91"/>
<pinref part="R16" gate="G$1" pin="2"/>
<wire x1="46.99" y1="107.95" x2="108.458" y2="107.95" width="0.1524" layer="91"/>
<wire x1="108.458" y1="107.95" x2="108.458" y2="121.92" width="0.1524" layer="91"/>
<junction x="46.99" y="107.95"/>
<label x="69.85" y="109.22" size="1.778" layer="95"/>
<pinref part="U$1" gate="G$1" pin="3.3V"/>
<wire x1="43.18" y1="120.65" x2="46.99" y2="120.65" width="0.1524" layer="91"/>
<wire x1="46.99" y1="120.65" x2="46.99" y2="107.95" width="0.1524" layer="91"/>
</segment>
</net>
<net name="GND" class="0">
<segment>
<pinref part="JP2" gate="G$1" pin="1"/>
<wire x1="44.45" y1="121.92" x2="44.45" y2="91.44" width="0.1524" layer="91"/>
<pinref part="LED_DISABLE" gate="G$1" pin="1"/>
<wire x1="68.58" y1="121.92" x2="44.45" y2="121.92" width="0.1524" layer="91"/>
<junction x="44.45" y="121.92"/>
<label x="54.61" y="91.44" size="1.778" layer="95"/>
<pinref part="U$1" gate="G$1" pin="GND"/>
<wire x1="43.18" y1="123.19" x2="44.45" y2="123.19" width="0.1524" layer="91"/>
<wire x1="44.45" y1="123.19" x2="44.45" y2="121.92" width="0.1524" layer="91"/>
</segment>
</net>
<net name="N$26" class="0">
<segment>
<pinref part="R16" gate="G$1" pin="1"/>
<pinref part="D1" gate="G$1" pin="A"/>
<wire x1="95.758" y1="121.92" x2="98.298" y2="121.92" width="0.1524" layer="91"/>
</segment>
</net>
<net name="N$28" class="0">
<segment>
<pinref part="D1" gate="G$1" pin="C"/>
<wire x1="88.138" y1="121.92" x2="78.74" y2="121.92" width="0.1524" layer="91"/>
<pinref part="LED_DISABLE" gate="G$1" pin="2"/>
</segment>
</net>
<net name="N$1" class="0">
<segment>
<pinref part="JP4" gate="G$1" pin="1"/>
<pinref part="U$1" gate="G$1" pin="RA"/>
<wire x1="7.62" y1="129.54" x2="7.62" y2="123.19" width="0.1524" layer="91"/>
<wire x1="7.62" y1="123.19" x2="20.32" y2="123.19" width="0.1524" layer="91"/>
</segment>
</net>
<net name="N$2" class="0">
<segment>
<pinref part="JP4" gate="G$1" pin="2"/>
<pinref part="U$1" gate="G$1" pin="LA"/>
<wire x1="10.16" y1="129.54" x2="10.16" y2="120.65" width="0.1524" layer="91"/>
<wire x1="10.16" y1="120.65" x2="20.32" y2="120.65" width="0.1524" layer="91"/>
</segment>
</net>
<net name="N$3" class="0">
<segment>
<pinref part="JP4" gate="G$1" pin="3"/>
<pinref part="U$1" gate="G$1" pin="RL"/>
<wire x1="12.7" y1="129.54" x2="12.7" y2="118.11" width="0.1524" layer="91"/>
<wire x1="12.7" y1="118.11" x2="20.32" y2="118.11" width="0.1524" layer="91"/>
</segment>
</net>
</nets>
</sheet>
</sheets>
</schematic>
</drawing>
<compatibility>
<note version="8.2" severity="warning">
Since Version 8.2, EAGLE supports online libraries. The ids
of those online libraries will not be understood (or retained)
with this version.
</note>
<note version="8.3" severity="warning">
Since Version 8.3, EAGLE supports URNs for individual library
assets (packages, symbols, and devices). The URNs of those assets
will not be understood (or retained) with this version.
</note>
<note version="8.3" severity="warning">
Since Version 8.3, EAGLE supports the association of 3D packages
with devices in libraries, schematics, and board files. Those 3D
packages will not be understood (or retained) with this version.
</note>
</compatibility>
</eagle>
